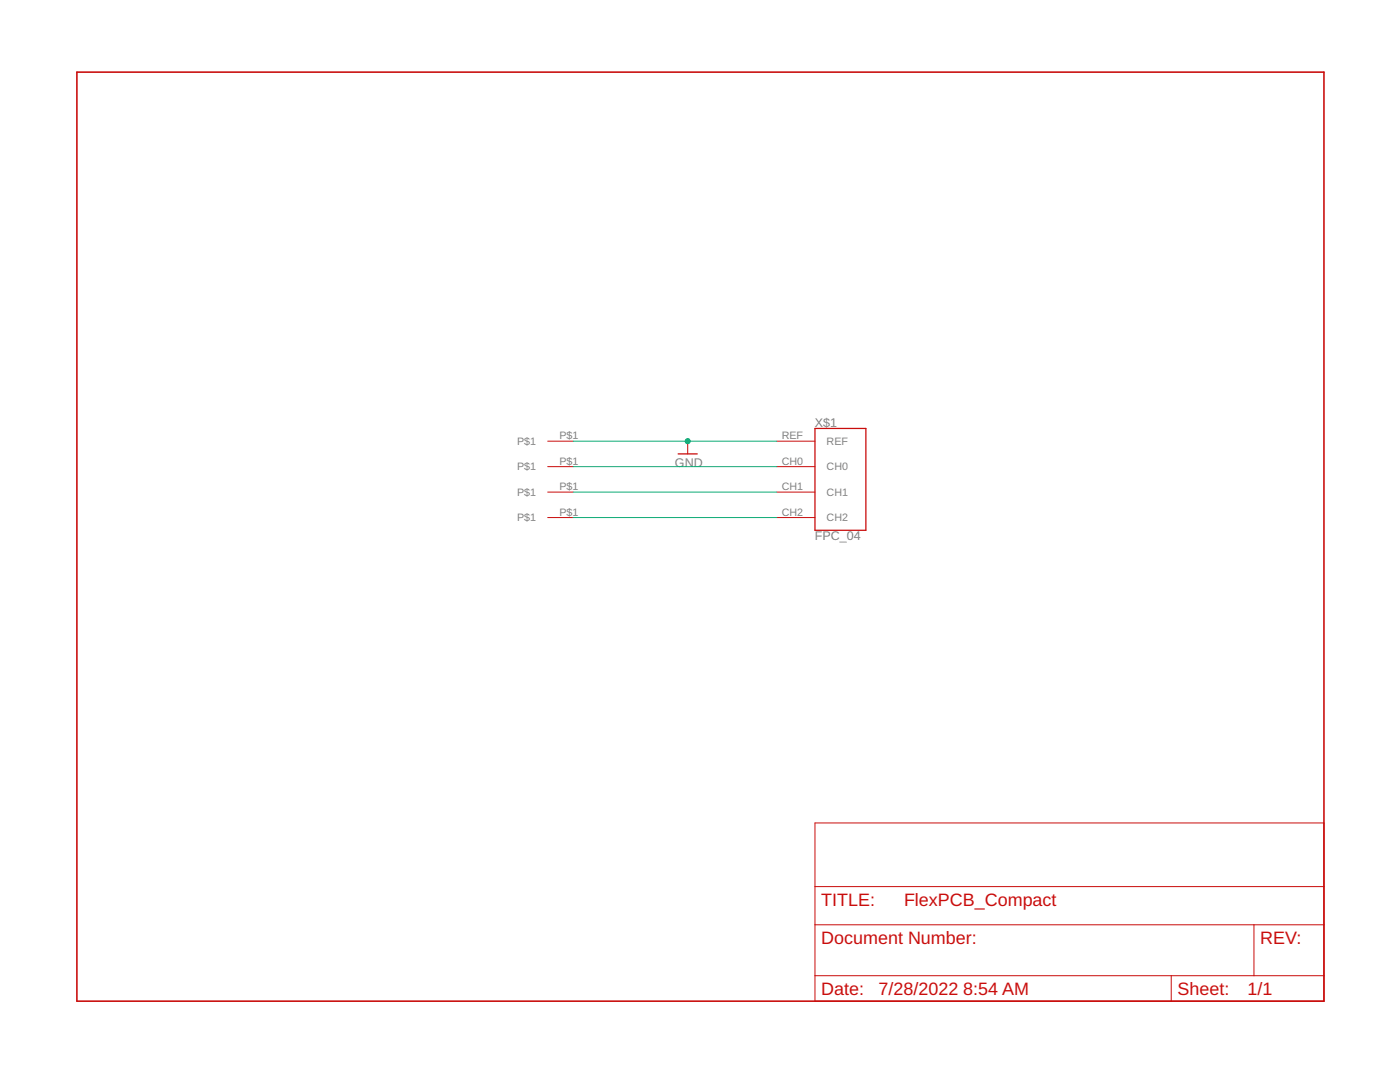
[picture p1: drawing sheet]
<svg xmlns="http://www.w3.org/2000/svg" width="279mm" height="216mm" viewBox="0 0 279 216" stroke-linecap="round" stroke-linejoin="round" font-family="sans-serif">
<path d="M15.3 14.4h248.9v185.4h-248.9z" fill="none" stroke="#c90d0c" stroke-width=".32"/>
<g fill="none" stroke="#c90d0c" stroke-width=".2">
<path d="M109.3 88h5.1M109.3 93.1h5.1M109.3 98.2h5.1M137.2 88v2.6M155 88h7.6M155 93.1h7.6M155 98.2h7.6M109.3 103.3h5.1M155 103.3h7.6M162.6 164.2h101.6v35.6h-101.6zM162.6 176.9h101.6M162.6 184.5h101.6"/>
<path d="M162.6 194.7h101.6M233.7 194.7v5.1M250.3 184.5v10.2"/>
</g>
<path d="M135.3 90.6h3.8M162.6 85.5h10.2v20.3h-10.2z" fill="none" stroke="#c90d0c" stroke-width=".25"/>
<path d="M114.4 88h40.6M114.4 93.1h40.6M114.4 98.2h40.6M114.4 103.3h40.6" fill="none" stroke="#0dab76" stroke-width=".2"/>
<circle cx="137.2" cy="88" r=".51" fill="#0dab76" stroke="#0dab76" stroke-width=".2"/>
<g font-size="3.6" fill="#c90d0c">
<text x="163.9" y="180.7">TITLE:</text>
<text x="180.4" y="180.7">FlexPCB_Compact</text>
<text x="163.9" y="188.3">Document Number:</text>
<text x="251.5" y="188.3">REV:</text>
<text x="163.9" y="198.5">Date:</text>
<text x="175.3" y="198.5">7/28/2022</text>
<text x="192.2" y="198.5">8:54 AM</text>
<text x="235" y="198.5">Sheet:</text>
<text x="249" y="198.5">1/1</text>
</g>
<g font-size="2.5" fill="#808080">
<text x="162.6" y="85.2">X$1</text>
<text x="134.7" y="93.1">GND</text>
<text x="162.6" y="107.8">FPC_04</text>
</g>
<g font-size="2.1" fill="#808080">
<text x="103.2" y="88.8">P$1</text>
<text x="111.6" y="87.7">P$1</text>
<text x="156" y="87.7">REF</text>
<text x="165" y="88.8">REF</text>
<text x="103.2" y="93.9">P$1</text>
<text x="111.6" y="92.8">P$1</text>
<text x="156" y="92.8">CH0</text>
<text x="165" y="93.9">CH0</text>
<text x="103.2" y="99">P$1</text>
<text x="111.6" y="97.8">P$1</text>
<text x="156" y="97.8">CH1</text>
<text x="165" y="99">CH1</text>
<text x="103.2" y="104">P$1</text>
<text x="111.6" y="102.9">P$1</text>
<text x="156" y="102.9">CH2</text>
<text x="165" y="104">CH2</text>
</g>
</svg>
